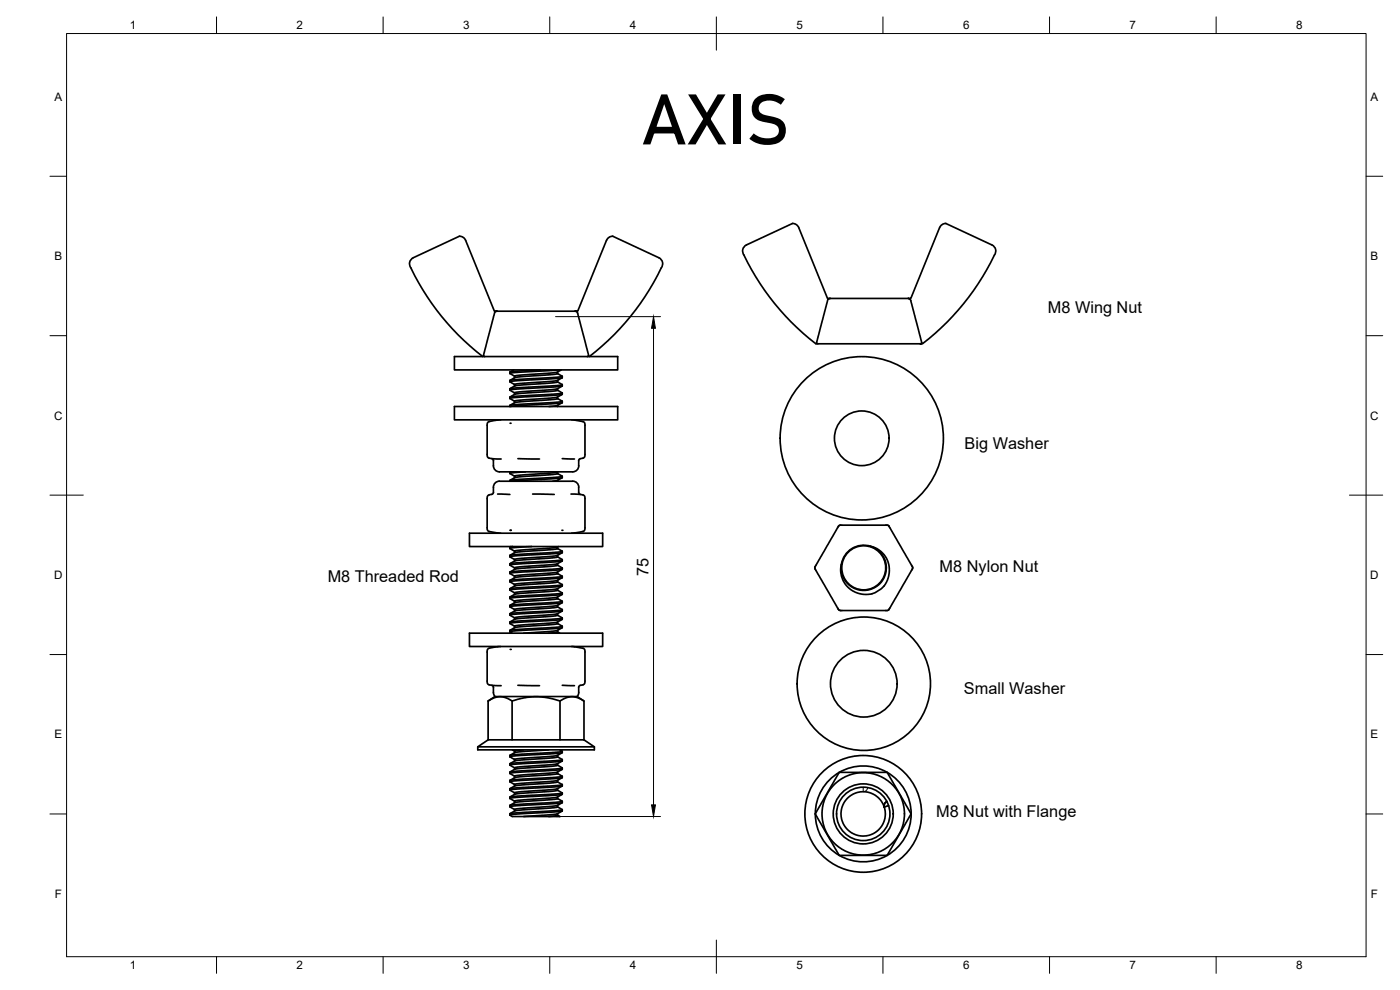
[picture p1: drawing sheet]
<svg xmlns="http://www.w3.org/2000/svg" width="420mm" height="297mm" viewBox="0 0 420 297" stroke-linecap="round" stroke-linejoin="round" font-family="sans-serif">
<!-- layer: Visible -->
<g fill="none" stroke="#000" stroke-width=".51">
<path d="M282 68.3l.6-.8 1.2-.5 13.9 6.5a2.02 2.02 0 0 1 .7 3.1 74.1 74.1 0 0 1-21.6 26.6h-.6l.4-.5-3.3-12.5-.3-.5-.5-.2h.8l8.7-21.2M149.2 93.4h23.4M249.2 89.5h23.3M136.4 107h49v4h-49zM144.9 107a73 73 0 0 1-22-27.6l.2-1.1 .9-1 13.9-6.4 .9 .2 .7 .6 8.9 21.7h.8l-.5 .1-.3 .5-3.3 12.5 .4 .5M153 114.2v.3M153 119.2v.3M154.2 111l-1.2 .6M154.4 117.9v.4M162.2 111l-8.4 .5-.7 .1-.1 .4M167.3 119.2l-12.9 1.2M167.3 116.7l-12.9 1.2"/>
<path d="M167.3 111.6l-12.8 1.2M167.3 112.1l-1.6 .3-10.8 .8-1.9 .9M167.3 114.6l1.4 .8v.4l-15.7 1.2 1.4 .9M167.3 119.6l-2.3 .4-9.9 .7-2.1 .9M167.3 116.6v.5l-.5 .2-12.1 .9-1.7 1 13.7-1 2-.3M167.3 114.6l-1.9 .3-10.1 .7-.8 .2-1.5 .8M167.3 119.6l1.4 .8-14.3 1-1.3 .2-.1 .4M167.3 111.6v.5M167.3 114.1v.5M167.3 119.1v.5M167.3 117.1l1.4 .8M167.3 112.1l1.4 .8"/>
<path d="M167.9 111l-14.9 1 1.4 .9v.4M168.4 111l-1.1 .6M168.7 115.4l-2.3 .3-12.2 .7-1.1 .2-.1 .4M168.7 118.3l-15.7 1.2 1.4 .9M168.7 113.3l-1.4 .9-.7 .1-10.2 .7-1.9 .4M168.7 112.9l-1.8 .3-10.9 .6-3 .4M168.7 118.3l-1.4 .9M168.7 115.8l-1.4 .9M168.7 113.3l-15.7 1.2 1.4 .9v.4M168.7 112.9v.4M168.7 117.9v.4M176.2 107l.4-.5-3.2-12.5-.4-.5-.4-.1h.8l8.9-21.7 .7-.6 .9-.2 13.8 6.4a1.99 1.99 0 0 1 .7 3.1 73.9 73.9 0 0 1-21.5 26.6"/>
<path d="M245.5 103.2l-.4-.5 3.3-12.5 .3-.5 .5-.2h-.9l-8.8-21.6-.7-.6-1-.3-13.8 6.5a2.04 2.04 0 0 0-.7 3.1 74.1 74.1 0 0 0 21.6 26.6h31.3M136.4 122h49v4h-49zM147.6 137.6l2.8 .1M150.2 126l-3.4 .5-.6 .6v9.7l.4 .6 1.2 .3 .3 .5a2.78 2.78 0 0 0 .9 3.1l.9 .3h21a2.54 2.54 0 0 0 2.7-1.4l.2-2.3 1.3-.5 .4-.6v-9.7l-.5-.6-3.5-.5M154.4 120.4v.4M155.4 137.6l6.5 .1M167.3 121.7l-2.6 .3M167.3 121.6v.4M168.7 120.8l-1.4 .9M168.7 137.6l3.7 .1M168.7 120.8l-15.6 1.2M168.7 120.4v.4"/>
<path d="M140.9 160h40v4h-40zM149.4 148.2l3.6 .2M153 144.2v.2M153.1 141.6h-.1M153.2 141.6l-.2 .1v.3M154.4 142.9v.4M157.7 141.6l-4.7 .4 1.4 .9M159.9 148.2l6.4 .2M167.3 144.2l-1.4 .2M167.3 141.7l-12.9 1.2M167.3 142.1l-1.5 .3-10.8 .8-2 .9M167.3 141.6v.5"/>
<path d="M167.3 144.1v.3M167.3 142.1l1.4 .8M167.4 141.6l-.1 .1M168.7 142.9l-1.4 .3-11.4 .6-2.9 .4M168.7 143.3l-1.4 .9M168.7 143.3l-2.4 .3-12.7 .8M168.7 142.9v.4M171.4 148.2l2.8 .2M174.9 159.5l.5-.3 .2-.5v-9.4l-.3-.6-1.4-.5-.2-.4a2.75 2.75 0 0 0-.9-3.2l-.9-.2h-21.4a1.97 1.97 0 0 0-2.4 1.8l-.1 1.8-1.4 .6-.4 .5v9.7l.5 .7 3.5 .5M175 159.5l-3.5 .5M153 164.2v.3M153 176.7v.3"/>
<path d="M153.3 164l-.3 .2 .9-.2M154.4 167.9v.4M154.4 170.4v.4M154.4 172.9v.4M159.6 164l-6.6 .5 1.4 .9v.4M167.3 179.2l-12.9 1.2M167.3 174.1l-12.8 1.3M167.3 169.1l-12.9 1.3M167.3 166.7l-12.8 1.2M167.3 164.2l-12.8 1.2M167.3 174.6l-1.6 .3-10.8 .8-1.9 .9M167.3 164.6l-1.5 .3-10.8 .8-2 .9"/>
<path d="M167.3 179.6l-2.1 .3-9.9 .7-.7 .2-1.6 .9 13.7-1 2-.3M167.3 176.6v.6l-1 .1-11.5 .9-1.8 .9M167.3 172.1l-12.3 1.1-2 .9M167.3 169.6l-2.2 .4-10.1 .7-2 .9M167.3 167.1l-1.8 .3-10.6 .8-1.9 .9M167.3 164.6l1.4 .8-14.9 1.1-.7 .1-.1 .4M167.3 164.1v.5M167.3 166.6v.5M167.3 169.1v.5M167.3 171.6v.5M167.3 174.1v.5M167.3 179.1v.5"/>
<path d="M167.3 179.6l1.4 .8M167.3 177.1l1.4 .8M167.3 174.6l1.4 .8M167.3 172.1l1.4 .8M167.3 169.6l1.4 .8M167.3 167.1l1.4 .8v.4M167.6 164l-.3 .2M168.7 167.9l-2.2 .3-12.4 .8-1 .1-.1 .4M168.7 172.9l-2.2 .3-12.4 .8-1 .1-.1 .4M168.7 177.9l-2.3 .4-12.2 .7-1.2 .1v.4M168.7 175.8l-15.7 1.2 1.4 .9v.4M168.7 175.8l-1.4 .9-.7 .1-10.2 .7-1.9 .4"/>
<path d="M168.7 170.8l-2 1-12.3 1.1M168.7 170.4l-2.5 .4-12.1 .7-1 .1-.1 .4M168.7 175.4l-1.8 .3-10.9 .6-3 .4M168.7 178.3l-1.4 .9M168.7 173.3l-1.4 .8M168.7 168.3l-1.4 .8M168.7 165.8l-1.4 .9M168.7 177.9v.4l-1 .2-14.7 1 1.4 .9M168.7 173.3l-15.7 1.2 1.4 .9v.4M168.7 170.4v.4l-.8 .2-14.9 1 1.4 .9M168.7 168.3l-15.7 1.2 1.4 .9M168.7 165.8l-15.7 1.2 1.4 .9"/>
<path d="M168.7 165.4v.4M168.7 172.9v.4M168.7 175.4v.4M252.5 169.4a6.8 6.8 0 0 0 5.4 7.6 6.8 6.8 0 0 0 7.9-5 6.8 6.8 0 0 0-4.6-8.1 7.5 7.5 0 0 1 4 12M261.2 163.9a7.2 7.2 0 0 0-8.9 7.6v.3a7.5 7.5 0 0 0 5.2 6.2 7.5 7.5 0 0 0 7.7-2.1M140.9 190h40v4h-40zM150.2 194l-3.4 .5-.4 .2-.2 .6v9.5l.4 .6 1.4 .5 .1 2.2 .4 .9M153 181.7v.3M153 189.2v.3M154.4 180.4v.4M154.4 185.4v.4M167.3 189.2l-10.2 .8"/>
<path d="M167.3 186.7l-12.8 1.2M167.3 181.7l-12.1 1-.7 .1-.1 .5M167.3 184.6l-1.5 .3-10.8 .8-2 .9M167.3 184.6l1.4 .8v.4l-15.7 1.2 1.4 .9v.4M167.3 189.6l-2.7 .4M167.3 186.6v.5l-.9 .2-11.5 .9-1.9 1 15.7-1.3-1.4-.8M167.3 182.1l-2.3 .4-9.9 .7-2.1 .9M167.3 181.6v.5M167.3 184.1v.5M167.3 189.1v.5M167.3 189.6l.7 .4M167.3 182.1l1.4 .8"/>
<path d="M168.7 185.4l-1.7 .3-13.2 .8-.7 .1-.1 .4M168.7 180.8l-15.7 1.2 1.4 .9M168.7 183.3l-2.1 1-9.8 .7-2.4 .4M168.7 182.9l-2.6 .4-11.9 .6-1.2 .2v.4M168.7 188.3l-1.4 .9M168.7 185.8l-1.4 .9M168.7 180.8l-1.4 .9M168.7 188.3l-15.7 1.2 .7 .5M168.7 183.3l-15.7 1.2 1.4 .9M168.7 180.4v.4M168.7 182.9v.4M168.7 187.9v.4"/>
<path d="M171.5 194l3.5 .5 .5 .6v9.7l-.4 .6-1.2 .3-.2 .5a3.6 3.6 0 0 1-.3 2.5l-.2 .3M251.7 182.9l-7.2-12.5 6.7-11.7 .6-1 .4-.1h14.1l.5 .3 7.1 12.5-7.1 12.5M251.7 182.9l.5 .3M252.2 183.2h14.1M266.8 182.9l-.5 .3M146.5 210.3l1.7-.9 1.3-.3h1.2l1.8 .5a2.37 2.37 0 0 0 2.9 .2l2.7-.6 3.2-.2 2.3 .2 3 .7a2.3 2.3 0 0 0 2.8-.3l1.6-.5h1.3l1.3 .3 1.7 .9M146.5 210.3v11.7M147.6 205.6l2.8 .1M148.5 209h24.7M148.5 209l-2 1.3M153.7 210.3v11.7M155.4 205.6l6.5 .1"/>
<path d="M168.1 210.3v11.7M168.7 205.6l3.7 .1M173.2 209l2.1 1.3v11.7M143.4 224.1h35M146.5 222h28.8M146.5 222l-3.1 2.1v.9h35v-.9M153 234.2v.4M153 239.2v.4M153.7 225l.7 .4M154.4 225.4v.4M154.4 227.9v.4M154.4 230.4v.4"/>
<path d="M154.4 235.4v.4M157.1 225l-2.7 .4M164.6 225l-9.5 .7-2.1 .9M167.3 236.7l-12.3 1-.6 .2v.4M167.3 234.2l-12.9 1.2M167.3 229.2l-12.8 1.2M167.3 226.7l-12.9 1.2M167.3 237.1l-1.6 .3-10.8 .8-1.9 .9M167.3 229.6l-1.8 .3-10.6 .8-1.9 1M167.3 229.6l1.4 .8v.4l-15.7 1.2 1.4 .9v.4M167.3 239.1v.6l-1 .1-11.5 .9-1.8 .9M167.3 234.6l-12.3 1.1-2 1"/>
<path d="M167.3 232.1l-2.2 .4-10.1 .7-2 1 13.8-1 1.9-.3M167.3 227.1l-1.5 .3-10.8 .8-2 .9M167.3 227.1l1.4 .9-14.9 1-.7 .1-.1 .4M167.3 226.6v.5M167.3 229.1v.5M167.3 231.6v.5M167.3 234.1v.5M167.3 236.6v.5M167.3 239.6l1.4 .8M167.3 237.1l1.4 .8v.4M167.3 234.6l1.4 .8v.4M167.3 232.1l1.4 .8"/>
<path d="M168 225l.7 .4M168.7 225.4l-2.6 .4-12.1 .7-.9 .1-.1 .4M168.7 230.4l-2.2 .3-12.4 .8-1 .1-.1 .4M168.7 235.4l-2.2 .3-12.4 .8-1.1 .2v.4M168.7 237.9l-1.8 .3-10.9 .6-3 .4M168.7 238.3l-15.7 1.3 1.4 .8v.4M168.7 238.3l-1.4 .9-.9 .1-10 .7-1.9 .4M168.7 230.8l-1.9 1-10.7 .8-1.6 .3M168.7 235.8l-1.4 .9M168.7 233.3l-1.4 .9M168.7 228.3l-1.4 .9M168.7 225.8l-1.4 .9"/>
<path d="M168.7 235.8l-15.7 1.2 1.4 .9M168.7 233.3l-15.7 1.2 1.4 .9M168.7 228.3l-15.7 1.2 1.4 .9M168.7 225.4v.5l-.9 .1-11.8 .7-3 .3 1.4 .9M168.7 227.9v.4M168.7 232.9v.4M175.3 222l3.1 2.1M251.9 231.7h13.1a1.3 1.3 0 0 1 1.7 .9l6.1 10.5a1.32 1.32 0 0 1 .1 2l-6 10.5a1.27 1.27 0 0 1-1.7 1.1h-12.1a1.3 1.3 0 0 1-1.7-.9l-6.1-10.5a1.32 1.32 0 0 1-.1-2zM167.3 241.7l-11.1 .9-1.7 .3M167.3 244.6l-2.7 .4h-7.5M167.3 242.1l-2.1 .4-9.9 .6-.8 .2-1.5 .8M167.3 244.6l.7 .4h-3.4"/>
<path d="M167.3 241.6v.5M167.3 244.1v.5M167.3 242.1l1.4 .8M168.7 240.4l-2.3 .4-12.2 .7-1.2 .1v.4M168.7 242.9l-2.6 .4-12.1 .7-.9 .1-.1 .4M168.7 243.3l-2.8 .4-11.2 .6-1.7 .3 .7 .4h3.4l10.2-.8M168.7 243.3l-1.4 .9M168.7 240.8l-1.4 .9M168.7 240.4v.4l-1 .2-12.5 .7-2.2 .3 1.4 .9v.4M168.7 242.9v.4M265.4 242.1h.1M266.1 240.5a1.34 1.34 0 0 0-.7 1.6"/>
<path d="M266.7 241.7l-1.3 .4"/>
<circle cx="258.6" cy="131.5" r="8.2"/>
<circle cx="258.6" cy="131.5" r="24.5"/>
<circle cx="259.2" cy="170.4" r="6.6"/>
<circle cx="259.2" cy="205.1" r="10"/>
<circle cx="259.2" cy="205.1" r="20"/>
<circle cx="259" cy="244.2" r="6.7"/>
<circle cx="259.1" cy="244.2" r="17.5"/>
<circle cx="259.1" cy="244.2" r="12.4"/>
<circle cx="259.1" cy="244.2" r="9"/>
<circle cx="259.1" cy="244.2" r="14.4"/>
<circle cx="259.1" cy="244.2" r="8"/>
</g>
<g fill="#000">
<circle cx="153.1" cy="127" r=".25"/>
<circle cx="153.1" cy="159.1" r=".25"/>
<circle cx="168.6" cy="159.1" r=".25"/>
<circle cx="153.1" cy="194.8" r=".25"/>
</g>
<!-- layer: Hidden -->
<path d="M259.1 236.2v1.3a1.34 1.34 0 0 0 1.3-1.2M265.4 242.1h.1M266.7 241.7l-1.3 .4" fill="none" stroke="#000" stroke-width=".3"/>
<!-- layer: BORDER -->
<g fill="none" stroke="#000" stroke-width=".3">
<path d="M20 10.1h390v276.9h-390zM65 5.1v5M115 5.1v5M165 5.1v5M215 5.1v10M265 5.1v5M315 5.1v5M365 5.1v5M15 52.9h5M410 52.9h5M15 100.7h5M410 100.7h5"/>
<path d="M15 148.6h10M405 148.6h10M15 196.4h5M410 196.4h5M15 244.2h5M410 244.2h5M65 287v5M115 287v5M165 287v5M215 282.1v9.9M265 287v5M315 287v5"/>
<path d="M365 287v5"/>
</g>
<!-- layer: FD_Dimensions -->
<path d="M166.7 95h31.5M196.1 98.5v143M166.7 245h31.5" fill="none" stroke="#000" stroke-width=".3"/>
<path d="M196.1 95l.6 3.5h-1.2zM195.5 241.5h1.2l-.6 3.5z" fill="#000" stroke="#000" stroke-width=".3"/>
<text font-size="21.1" x="192.5" y="43.3">AXIS</text>
<g font-size="4.9">
<text x="314.5" y="94">M8 Wing Nut</text>
<text x="289.5" y="134.6">Big Washer</text>
<text x="194.7" y="172.7" transform="rotate(-90 194.7 172.7)">75</text>
<text x="282" y="171.7">M8 Nylon Nut</text>
<text x="98.3" y="174.6">M8 Threaded Rod</text>
<text x="289.3" y="208.1">Small Washer</text>
<text x="280.9" y="245.1">M8 Nut with Flange</text>
</g>
<g font-size="3.5">
<text x="39" y="8.8">1</text>
<text x="89" y="8.8">2</text>
<text x="139" y="8.8">3</text>
<text x="189" y="8.8">4</text>
<text x="239" y="8.8">5</text>
<text x="289" y="8.8">6</text>
<text x="339" y="8.8">7</text>
<text x="389" y="8.8">8</text>
<text x="16.3" y="30.2">A</text>
<text x="411.3" y="30.2">A</text>
<text x="16.3" y="78">B</text>
<text x="411.3" y="78">B</text>
<text x="16.2" y="125.9">C</text>
<text x="411.2" y="125.9">C</text>
<text x="16.2" y="173.7">D</text>
<text x="411.2" y="173.7">D</text>
<text x="16.3" y="221.6">E</text>
<text x="411.3" y="221.6">E</text>
<text x="16.4" y="269.4">F</text>
<text x="411.4" y="269.4">F</text>
<text x="39" y="290.8">1</text>
<text x="89" y="290.8">2</text>
<text x="139" y="290.8">3</text>
<text x="189" y="290.8">4</text>
<text x="239" y="290.8">5</text>
<text x="289" y="290.8">6</text>
<text x="339" y="290.8">7</text>
<text x="389" y="290.8">8</text>
</g>
</svg>
